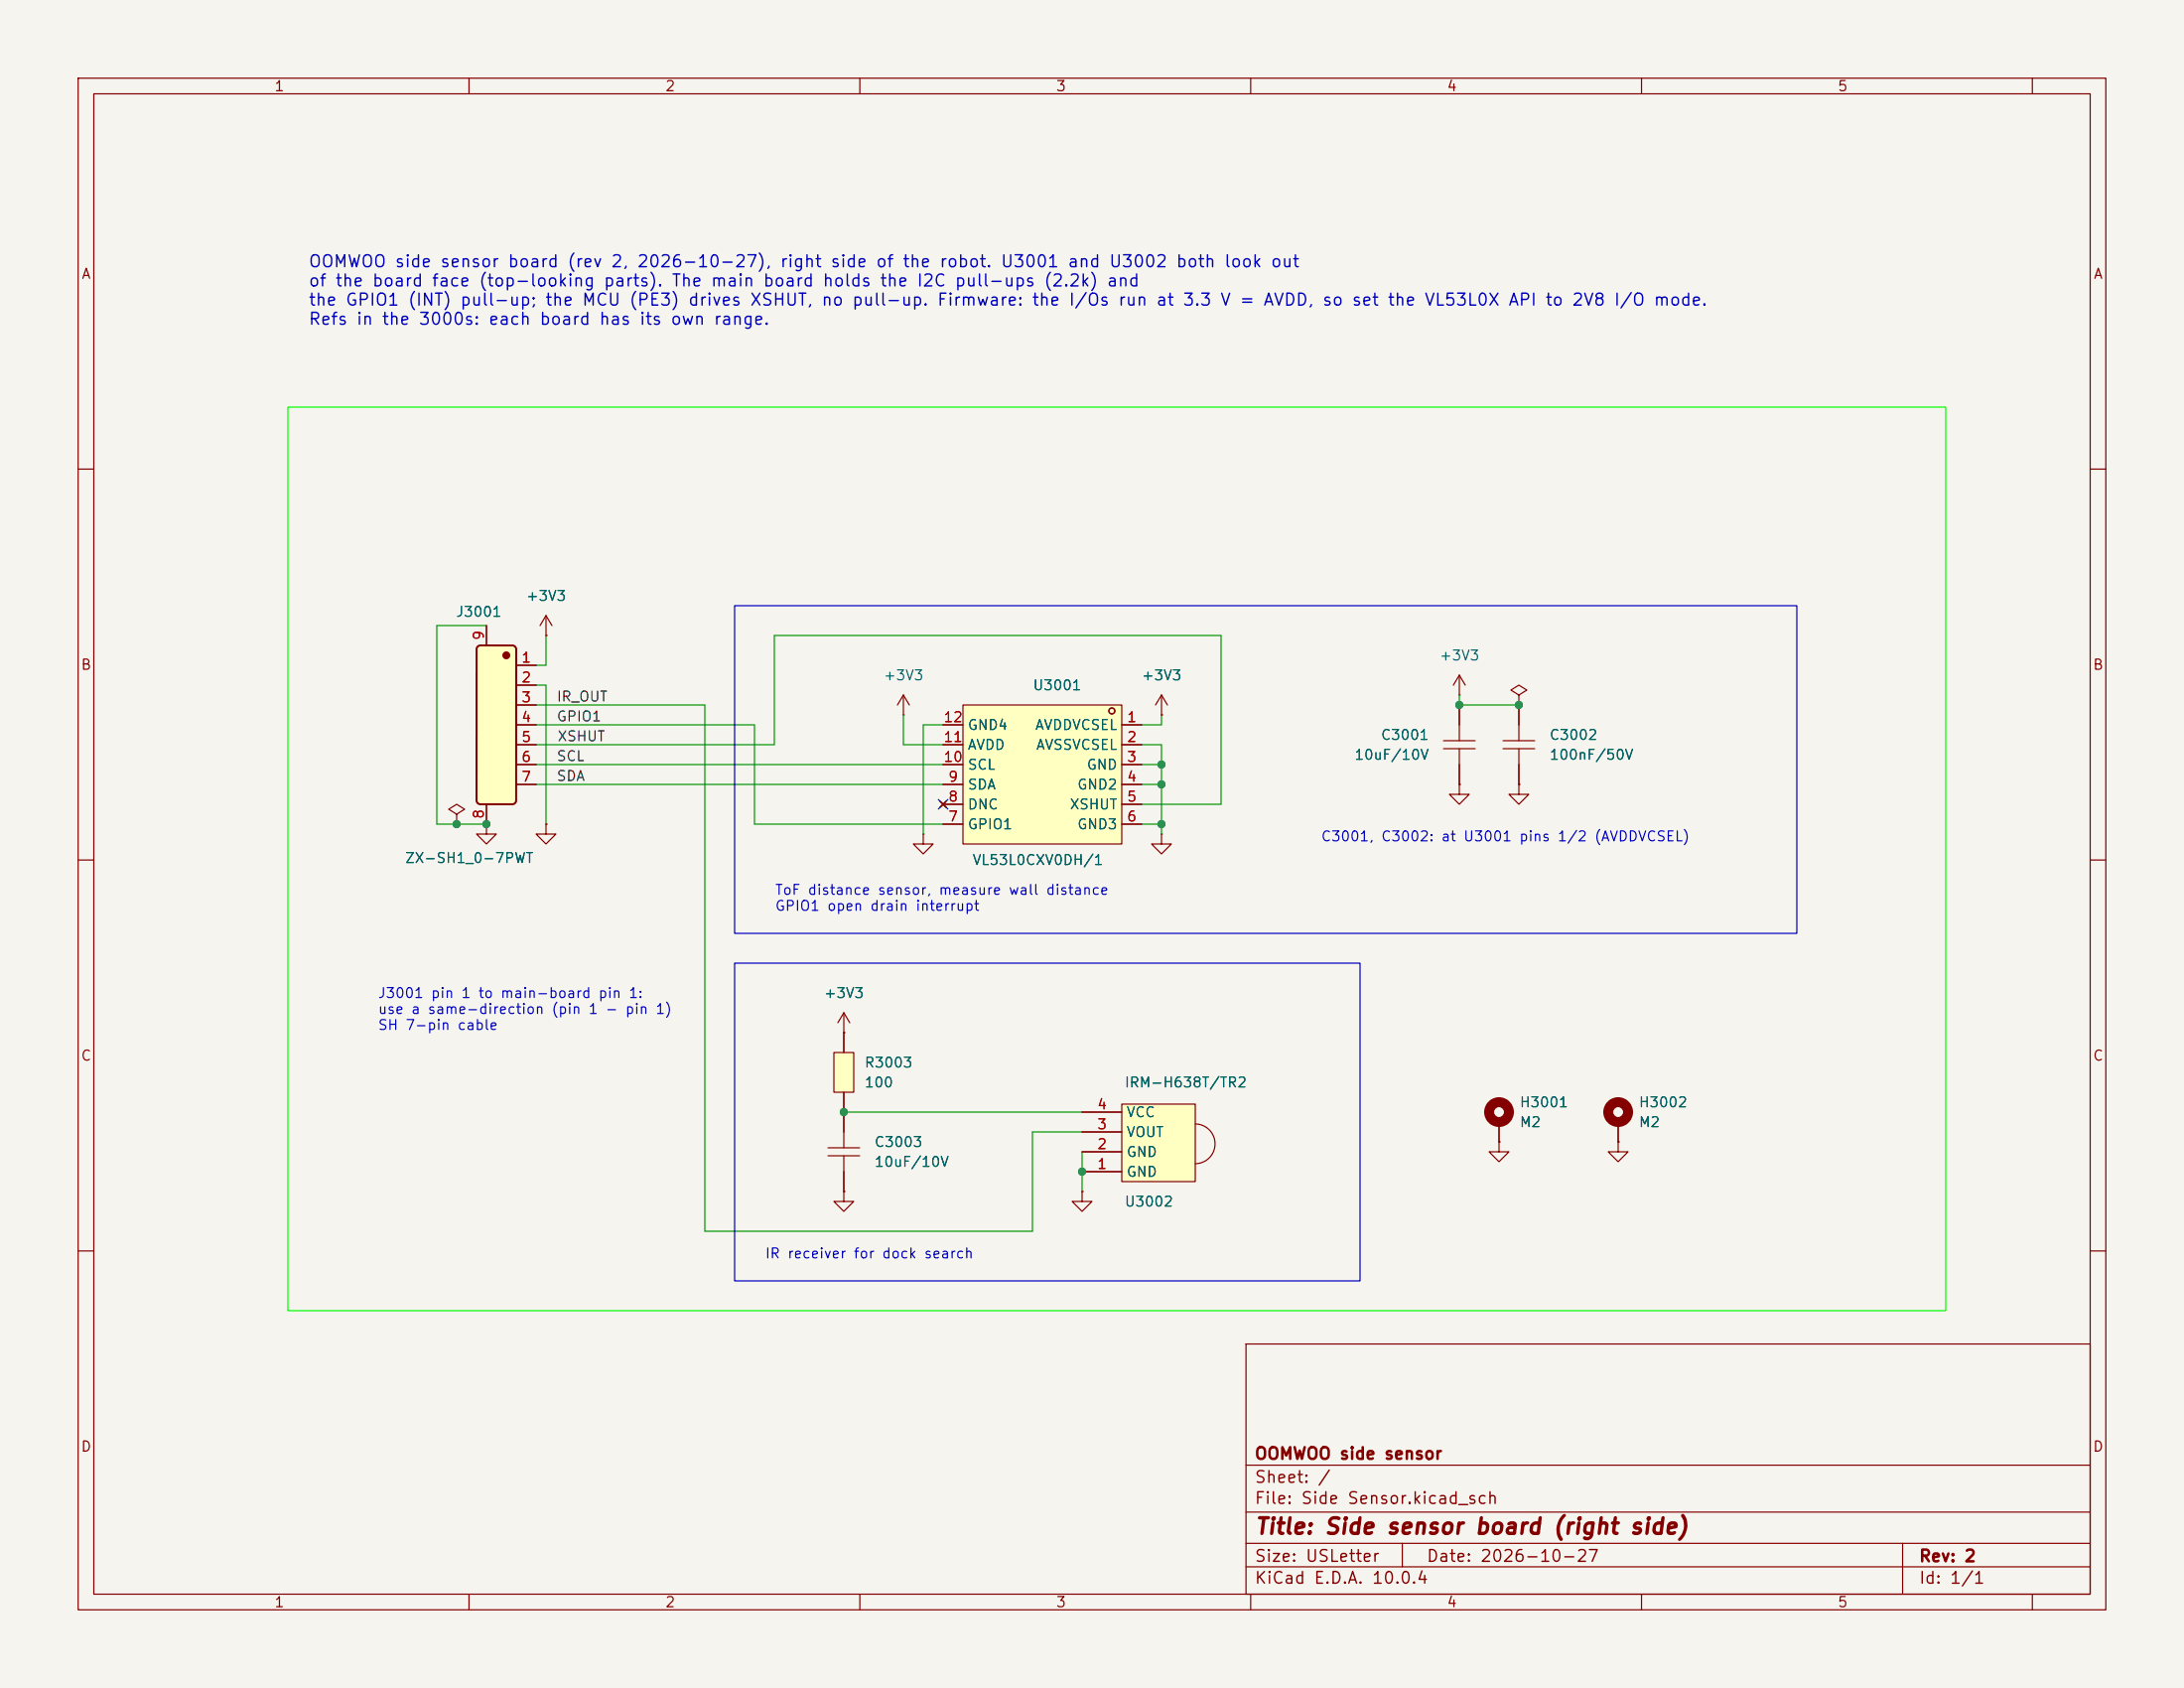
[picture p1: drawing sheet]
<svg xmlns="http://www.w3.org/2000/svg" width="279mm" height="216mm" viewBox="0 0 279 216" stroke-linecap="round" stroke-linejoin="round" font-family="sans-serif">
<path d="M0 0h279.4v215.9h-279.4z" fill="#f5f4ef" stroke="#f5f4ef" stroke-width=".13"/>
<g fill="none" stroke="#840000" stroke-width=".15">
<path d="M10 10h259.4v195.9h-259.4zM12 12h255.4v191.9h-255.4zM60 10v2M110 10v2M160 10v2M210 10v2M260 10v2M10 60h2M267.4 60h2M10 110h2M267.4 110h2M107.9 132.1h.1"/>
<path d="M107.9 129.5v2.6M107.9 129.5l-.7 1.3M107.9 129.5l.8 1.3M105.9 147.8h4.1M105.9 146.8h4.1M107.9 152.4v1.3h1.3l-1.3 1.2-1.2-1.2h1.2M107.9 152.4h.1M107.9 142.2v4.6M107.9 147.8v4.6M10 160h2M159.4 171.9h108v32h-108zM267.4 160h2"/>
<path d="M159.4 197.4h108M159.4 193.4h108M159.4 187.4h108M179.4 197.4v3M243.4 197.4v6.5M60 203.9v2M110 203.9v2M159.4 200.4h108M160 203.9v2M210 203.9v2M260 203.9v2"/>
</g>
<path d="M106.7 134.6h2.5v5.1h-2.5z" fill="#ffffc2"/>
<path d="M58.4 104.1l1-.6-1-.6-1 .6 1 .6v1.3M58.4 105.4h.1M106.7 134.6h2.5v5.1h-2.5zM107.9 132.1v2.5M107.9 139.7v2.5M191.8 146.1v1.2h1.2l-1.2 1.3-1.3-1.3h1.3M191.8 146.1h.1" fill="none" stroke="#840000" stroke-width=".15"/>
<path d="M143.5 141.2h9.4v9.9h-9.4z" fill="#ffffc2"/>
<g fill="none" stroke="#840000" stroke-width=".15">
<path d="M115.6 91.4h.1M115.6 88.9l.7 1.3M115.6 88.9l-.8 1.3M115.6 88.9v2.5M148.6 91.4h.1M148.6 88.9l.8 1.3M148.6 88.9l-.8 1.3M148.6 88.9v2.5M62.2 105.4v1.3h1.3l-1.3 1.3-1.2-1.3h1.2M62.2 105.4h.1M69.8 105.4v1.3h1.3l-1.3 1.3-1.2-1.3h1.2M69.8 105.4h.1"/>
<path d="M138.4 149.9h5.1M138.4 147.3h5.1M138.4 144.8h5.1M138.4 142.2h5.1M143.5 141.2h9.4v9.9h-9.4zM152.9 143.8a2.54 2.54 0 0 1 2.5 2.5 2.54 2.54 0 0 1-2.5 2.5"/>
</g>
<path d="M123.2 90.2h20.3v17.8h-20.3z" fill="#ffffc2"/>
<g fill="none" stroke="#840000" stroke-width=".15">
<path d="M120.6 92.7h2.6M120.6 95.3h2.6M120.6 97.8h2.6M123.2 90.2h20.3v17.8h-20.3zM143.5 92.7h2.5M143.5 95.3h2.5M143.5 97.8h2.5M184.7 94.7h4M184.7 95.8h4M186.7 88.9h.1M186.7 86.4l-.8 1.2M186.7 86.4l.8 1.2"/>
<path d="M186.7 86.4v2.5M186.7 90.2v4.5M186.7 95.8v4.5M192.3 94.7h4M192.3 95.8h4M194.3 88.9l1-.6-1-.7-1 .7 1 .6v1.3M194.3 90.2h.1M194.3 90.2v4.5M194.3 95.8v4.5M120.3 102.5l.7 .8M120.6 100.3h2.6M120.6 102.9h2.6"/>
<path d="M120.6 105.4h2.6M121 102.5l-.7 .8M143.5 100.3h2.5M143.5 102.9h2.5M143.5 105.4h2.5M148.6 106.7v1.3h-1.3l1.3 1.2 1.3-1.2h-1.3M148.6 106.7h.1M186.7 100.3v1.3h1.3l-1.3 1.3-1.3-1.3h1.3M186.7 100.3h.1M194.3 100.3v1.3h1.3l-1.3 1.3-1.3-1.3h1.3M194.3 100.3h.1M138.4 152.4v1.3h1.3l-1.3 1.2-1.2-1.2h1.2"/>
<path d="M138.4 152.4h.1M191.8 143.5v2.6M207 146.1v1.2h1.3l-1.3 1.3-1.3-1.3h1.3M207 146.1h.1M207 143.5v2.6"/>
<circle cx="142.2" cy="90.9" r=".38"/>
</g>
<g fill="none" stroke="#840000" stroke-width="1.3">
<circle cx="191.8" cy="142.2" r="1.27"/>
<circle cx="207" cy="142.2" r="1.27"/>
</g>
<path d="M61.1 82.7l.4-.1h4.1l.4 .2v.3v19.4l-.2 .3-.3 .1h-4a.51 .51 0 0 1-.5-.5v-19.4z" fill="#ffffc2"/>
<circle cx="64.8" cy="83.8" r=".38" fill="#840000" stroke="#840000" stroke-width=".25"/>
<path d="M61.1 82.7l.4-.1h4.1l.4 .2v.3v19.4l-.2 .3-.3 .1h-4a.51 .51 0 0 1-.5-.5v-19.4z" fill="none" stroke="#840000" stroke-width=".25"/>
<g fill="none" stroke="#840000" stroke-width=".15">
<path d="M69.8 78.7l-.7 1.3M69.8 78.7l.8 1.3M69.8 78.7v2.6M62.2 80v2.6M66 85.1h2.6M66 87.6h2.6M66 90.2h2.6M66 92.7h2.6M66 95.3h2.6M66 97.8h2.6M69.8 81.3h.1M120.6 92.7h2.6"/>
<path d="M120.6 95.3h2.6M120.6 97.8h2.6M143.5 92.7h2.5M143.5 95.3h2.5M143.5 97.8h2.5M148.6 91.4h.1M186.7 90.2v2.5M186.7 97.8v2.5M194.3 90.2h.1M194.3 90.2v2.5M194.3 97.8v2.5M58.4 105.4h.1"/>
<path d="M62.2 105.4h.1M62.2 102.9v2.5M66 100.3h2.6M69.8 105.4h.1M118.1 106.7v1.3h-1.3l1.3 1.2 1.3-1.2h-1.3M118.1 106.7h.1M120.3 102.5l.7 .8M120.6 100.3h2.6M120.6 102.9h2.6M120.6 105.4h2.6M121 102.5l-.7 .8M143.5 100.3h2.5"/>
<path d="M143.5 102.9h2.5M143.5 105.4h2.5M186.7 100.3h.1M194.3 100.3h.1M107.9 132.1h.1M107.9 132.1v2.5M107.9 139.7v5.1M107.9 152.4h.1M107.9 149.9v2.5M138.4 152.4h.1M138.4 149.9h5.1M138.4 147.3h5.1"/>
<path d="M138.4 144.8h5.1M138.4 142.2h5.1M191.8 146.1h.1M191.8 143.5v2.6M207 146.1h.1M207 143.5v2.6"/>
</g>
<g fill="none" stroke="#009600" stroke-width=".15">
<path d="M62.2 80h-6.3v25.4h6.3M68.6 95.3h30.5v-14h57.1v21.6h-10.2M68.6 90.2h21.6v67.3h41.9v-12.7h6.3M68.6 97.8h52M68.6 92.7h27.9v12.7h24.1M68.6 87.6h1.2v17.8M69.8 81.3v3.8h-1.2M115.6 91.4v3.9h5M120.6 92.7h-2.5v14M146 95.3h2.6v11.4M146 97.8h2.6M148.6 91.4v1.3h-2.6"/>
<path d="M186.7 88.9v1.3h7.6M68.6 100.3h52M146 105.4h2.6M146 100.3h2.6M107.9 142.2h30.5M138.4 147.3v5.1"/>
</g>
<path d="M120 102.3l1.3 1.2M121.3 102.3l-1.3 1.2" fill="none" stroke="#000084" stroke-width=".15"/>
<path d="M36.8 52.1h212.1v115.5h-212.1z" fill="none" stroke="#0f0" stroke-width=".15"/>
<path d="M94 77.5h135.9v41.9h-135.9zM94 123.2h80v40.6h-80z" fill="none" stroke="#0000c2" stroke-width=".15"/>
<g fill="#009600" stroke="#009600" stroke-width=".13">
<circle cx="107.9" cy="142.2" r=".46"/>
<circle cx="148.6" cy="100.3" r=".46"/>
<circle cx="148.6" cy="105.4" r=".46"/>
<circle cx="138.4" cy="149.9" r=".46"/>
<circle cx="58.4" cy="105.4" r=".46"/>
<circle cx="62.2" cy="105.4" r=".46"/>
<circle cx="194.3" cy="90.2" r=".46"/>
<circle cx="148.6" cy="97.8" r=".46"/>
<circle cx="186.7" cy="90.2" r=".46"/>
</g>
<text font-size="2" fill="#840000" x="160.4" y="196.7">Title: Side sensor board (right side)</text>
<g font-size="1.5" fill="#0000c2">
<text x="39.4" y="34.6">OOMWOO side sensor board (rev 2, 2026-10-27), right side of the robot. U3001 and U3002 both look out</text>
<text x="39.4" y="37">of the board face (top-looking parts). The main board holds the I2C pull-ups (2.2k) and</text>
<text x="39.4" y="39.5">the GPIO1 (INT) pull-up; the MCU (PE3) drives XSHUT, no pull-up. Firmware: the I/Os run at 3.3 V = AVDD, so set the VL53L0X API to 2V8 I/O mode.</text>
<text x="39.4" y="41.9">Refs in the 3000s: each board has its own range.</text>
</g>
<g font-size="1.5" fill="#840000">
<text x="160.4" y="190">Sheet: /</text>
<text x="160.4" y="187">OOMWOO side sensor</text>
<text x="160.4" y="192.7">File: Side Sensor.kicad_sch</text>
<text x="160.4" y="202.9">KiCad E.D.A. 10.0.4</text>
<text x="160.4" y="200.1">Size: USLetter</text>
<text x="182.4" y="200.1">Date: 2026-10-27</text>
<text x="245.4" y="200.1">Rev: 2</text>
<text x="245.4" y="202.9">Id: 1/1</text>
</g>
<g font-size="1.3" fill="#840000">
<text x="35" y="12">1</text>
<text x="85" y="12">2</text>
<text x="135" y="12">3</text>
<text x="185" y="12">4</text>
<text x="235" y="12">5</text>
<text x="10.3" y="36">A</text>
<text x="267.7" y="36">A</text>
<text x="10.3" y="86">B</text>
<text x="267.7" y="86">B</text>
<text x="10.3" y="136">C</text>
<text x="267.7" y="136">C</text>
<text x="10.3" y="186">D</text>
<text x="267.7" y="186">D</text>
<text x="35" y="205.9">1</text>
<text x="85" y="205.9">2</text>
<text x="135" y="205.9">3</text>
<text x="185" y="205.9">4</text>
<text x="235" y="205.9">5</text>
</g>
<g font-size="1.3" fill="#006464">
<text x="67.2" y="77.2">+3V3</text>
<text x="58.2" y="79.2">J3001</text>
<text x="112.9" y="87.3">+3V3</text>
<text x="132" y="88.6">U3001</text>
<text x="145.9" y="87.3">+3V3</text>
<text x="184" y="84.8">+3V3</text>
<text x="123.7" y="93.7">GND4</text>
<text x="132.3" y="93.7">AVDDVCSEL</text>
<text x="176.6" y="95">C3001</text>
<text x="198.1" y="95">C3002</text>
<text x="123.7" y="101.3">SDA</text>
<text x="123.7" y="98.8">SCL</text>
<text x="123.7" y="96.2">AVDD</text>
<text x="132.5" y="96.2">AVSSVCSEL</text>
<text x="137.7" y="101.3">GND2</text>
<text x="138.9" y="98.8">GND</text>
<text x="173.2" y="97.5">10uF/10V</text>
<text x="198.1" y="97.5">100nF/50V</text>
<text x="123.7" y="106.4">GPIO1</text>
<text x="123.7" y="103.8">DNC</text>
<text x="136.8" y="103.8">XSHUT</text>
<text x="137.7" y="106.4">GND3</text>
<text x="51.7" y="110.7">ZX-SH1_0-7PWT</text>
<text x="124.3" y="111">VL53L0CXV0DH/1</text>
<text x="105.3" y="128">+3V3</text>
<text x="110.5" y="136.9">R3003</text>
<text x="110.5" y="139.4">100</text>
<text x="143.8" y="139.4">IRM-H638T/TR2</text>
<text x="144" y="143.2">VCC</text>
<text x="194.3" y="141.9">H3001</text>
<text x="209.6" y="141.9">H3002</text>
<text x="111.8" y="149.6">10uF/10V</text>
<text x="111.8" y="147">C3003</text>
<text x="144" y="148.3">GND</text>
<text x="144" y="145.8">VOUT</text>
<text x="194.3" y="144.5">M2</text>
<text x="209.6" y="144.5">M2</text>
<text x="143.8" y="154.6">U3002</text>
<text x="144" y="150.8">GND</text>
</g>
<g font-size="1.3" fill="#a90000">
<text x="62.2" y="82" transform="rotate(-90 62.2 82)">9</text>
<text x="66.6" y="85.1">1</text>
<text x="66.6" y="87.6">2</text>
<text x="66.6" y="90.1">3</text>
<text x="66.6" y="92.7">4</text>
<text x="66.6" y="95.2">5</text>
<text x="120.6" y="95.2">11</text>
<text x="120.6" y="92.7">12</text>
<text x="144.1" y="92.7">1</text>
<text x="144.1" y="95.2">2</text>
<text x="66.6" y="97.8">6</text>
<text x="66.6" y="100.3">7</text>
<text x="120.6" y="97.8">10</text>
<text x="121.2" y="100.3">9</text>
<text x="144.1" y="97.8">3</text>
<text x="144.1" y="100.3">4</text>
<text x="62.2" y="104.8" transform="rotate(-90 62.2 104.8)">8</text>
<text x="121.2" y="105.4">7</text>
<text x="121.2" y="102.8">8</text>
<text x="144.1" y="102.8">5</text>
<text x="144.1" y="105.4">6</text>
<text x="140.3" y="142.2">4</text>
<text x="140.3" y="149.8">1</text>
<text x="140.3" y="147.3">2</text>
<text x="140.3" y="144.8">3</text>
</g>
<g font-size="1.3" fill="#0f0f0f">
<text x="71.1" y="90">IR_OUT</text>
<text x="71.1" y="92.6">GPIO1</text>
<text x="71.2" y="95.1">XSHUT</text>
<text x="71.1" y="97.7">SCL</text>
<text x="71.1" y="100.2">SDA</text>
</g>
<g font-size="1.3" fill="#0000c2">
<text x="168.9" y="107.9">C3001, C3002: at U3001 pins 1/2 (AVDDVCSEL)</text>
<text x="99.1" y="114.8">ToF distance sensor, measure wall distance</text>
<text x="99.1" y="116.8">GPIO1 open drain interrupt</text>
<text x="48.3" y="128">J3001 pin 1 to main-board pin 1:</text>
<text x="48.3" y="130">use a same-direction (pin 1 - pin 1)</text>
<text x="48.3" y="132.1">SH 7-pin cable</text>
<text x="97.8" y="161.3">IR receiver for dock search</text>
</g>
</svg>
